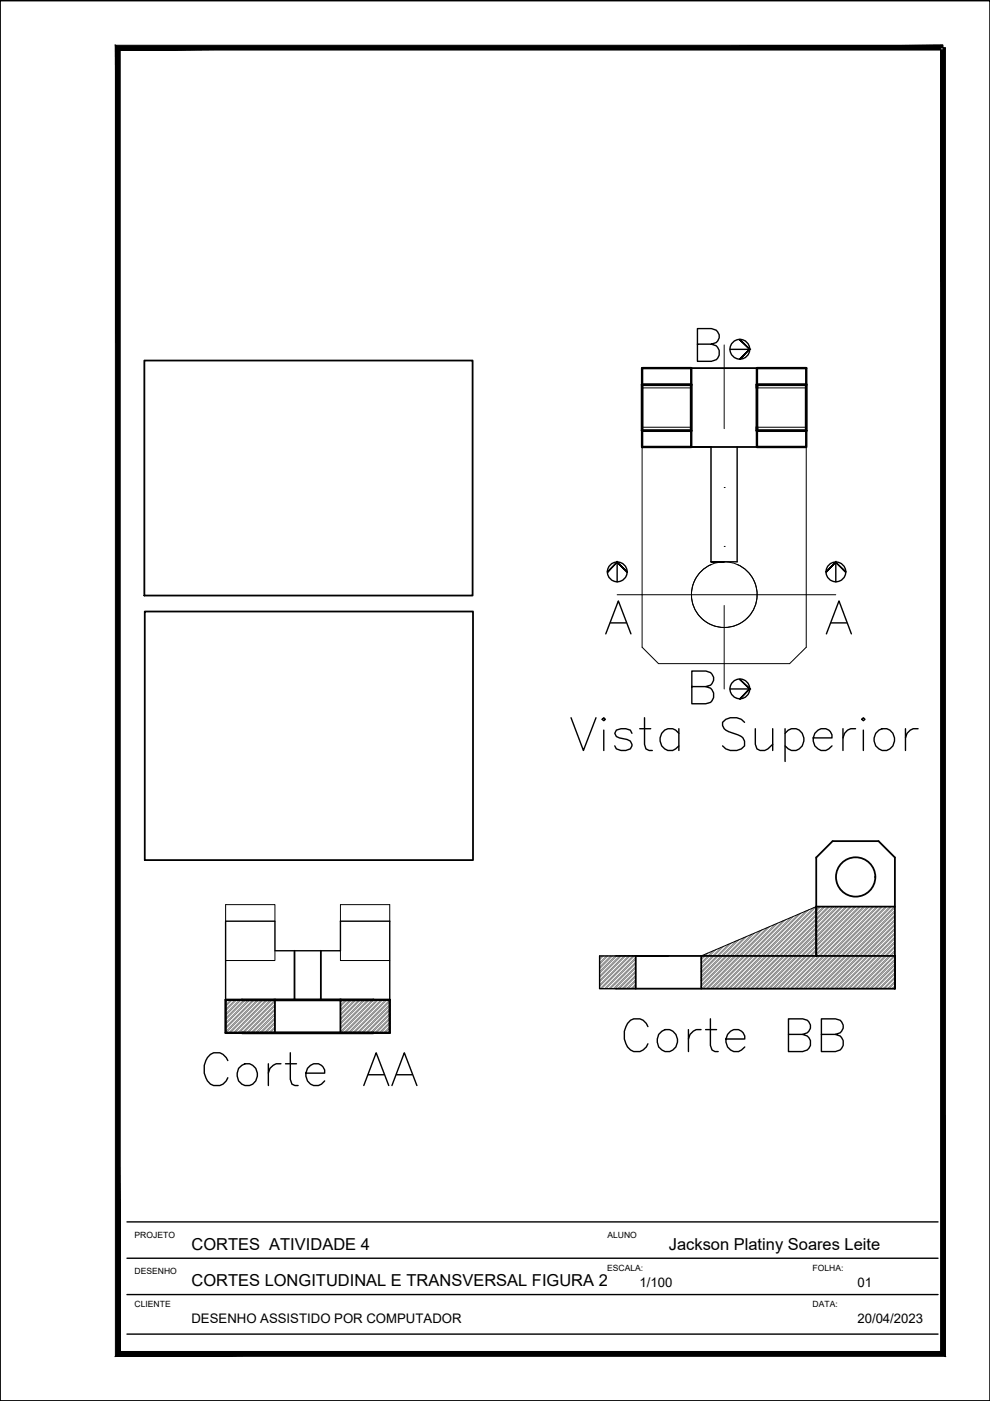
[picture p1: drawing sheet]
<svg xmlns="http://www.w3.org/2000/svg" width="210mm" height="297mm" viewBox="0 0 210 297" stroke-linecap="round" stroke-linejoin="round" font-family="sans-serif">
<!-- layer: A-PARED -->
<g fill="none" stroke="#000" stroke-width=".38">
<path d="M0 .1h209.9v296.9h-209.9zM30.6 76.4h69.6v49.9h-69.6zM146.6 78h13.9M146.6 94.8h13.9M30.7 129.7h69.6v52.7h-69.6zM173.1 192.2v10.5M189.7 192.2v-10.4l-3.4-3.5h-9.8l-3.4 3.5v10.4h16.6v10.5h-59.1M58.3 212v7M62.4 201.6v10.4M68 201.6v10.4M72.2 212v7M130.6 209.6h59.1"/>
<path d="M141.7 202.7h-6.9v6.9M148.7 202.7v6.9M189.7 202.7v6.9v-6.9"/>
<circle cx="181.4" cy="185.9" r="4.2"/>
</g>
<g fill="none" stroke="#808080" stroke-width=".21">
<path d="M155 200l-6.3 6.3M156.1 199.5l-7.4 7.4M156.7 199.2l-8 8M157.8 198.8l-9.1 9M158.3 198.5l-9.6 9.7M159.4 198.1l-10.7 10.7M160 197.9l-11.3 11.2M161.1 197.4l-12.3 12.2M161.6 197.1l-12.5 12.5M162.7 196.7l-13 12.9M163.2 196.4l-13.2 13.2M164.3 195.9l-13.6 13.7"/>
<path d="M164.9 195.7l-13.9 13.9M166 195.3l-14.4 14.3M166.5 195l-14.6 14.6M167.6 194.5l-15 15.1M168.2 194.3l-15.3 15.3M169.2 193.9l-15.7 15.7M169.8 193.6l-16 16M170.9 193.2l-16.5 16.4M171.4 192.9l-16.7 16.7M172.6 192.4l-17.2 17.2M173.1 192.9l-16.8 16.7M173.1 193.8l-15.9 15.8"/>
<path d="M173.1 199.5l-10.2 10.1M173.1 192.2l-17.4 17.4M173.1 197l-12.7 12.6M173.7 192.2l-.6 .7M174 192.2l-17.4 17.4M174.6 192.2l-1.5 1.6M174.9 192.2l-17.3 17.4M175.6 192.2l-17.4 17.4M175.9 192.2l-17.4 17.4M176.5 192.2l-17.4 17.4M176.8 192.2l-17.4 17.4M177.4 192.2l-17.3 17.4"/>
<path d="M177.8 192.2l-4.7 4.7M178.4 192.2l-17.4 17.4M178.7 192.2l-17.4 17.4M179.3 192.2l-17.4 17.4M179.6 192.2l-17.4 17.4M180.3 192.2l-7.2 7.2M180.6 192.2l-17.4 17.4M181.2 192.2l-8.1 8.1M181.5 192.2l-17.4 17.4M182.1 192.2l-17.4 17.4M182.5 192.2l-17.4 17.4M183 192.2l-17.3 17.4"/>
<path d="M183.4 192.2l-17.4 17.4M184 192.2l-17.4 17.4M184.3 192.2l-17.4 17.4M185 192.2l-17.4 17.4M185.3 192.2l-17.4 17.4M185.9 192.2l-17.4 17.4M186.2 192.2l-17.4 17.4M186.8 192.2l-10.4 10.5M187.1 192.2l-17.3 17.4M187.7 192.2l-10.4 10.5M188 192.2l-17.3 17.4M188.7 192.2l-17.4 17.4"/>
<path d="M189 192.2l-17.4 17.4M189.6 192.2l-17.3 17.4M189.7 193l-16.5 16.6M189.7 194l-15.6 15.6M189.7 194.9l-14.7 14.7M189.7 196.8l-12.8 12.8M189.7 197.7l-11.9 11.9M189.7 198.7l-10.9 10.9M189.7 199.6l-10 10M189.7 192.4l-17.1 17.2M189.7 195.2l-14.4 14.4M189.7 196.2l-13.4 13.4"/>
<path d="M189.7 197.1l-12.5 12.5M189.7 198l-11.5 11.6M189.7 199l-10.6 10.6M189.7 199.9l-9.7 9.7M189.7 195.9l-6.8 6.8M189.7 193.4l-9.3 9.3M189.7 194.3l-8.3 8.4M48 212l-.2 .2M48.3 212l-.5 .5M48.9 212l-1.1 1.1M49.2 212l-1.4 1.4M49.9 212l-2.1 2"/>
<path d="M50.2 212l-2.4 2.3M50.8 212l-3 3M51.1 212l-3.3 3.3M51.7 212l-3.9 3.9M52.1 212l-4.3 4.2M52.7 212l-4.9 4.9M53 212l-5.2 5.2M53.6 212l-5.8 5.8M53.9 212l-6.1 6.1M54.6 212l-6.8 6.7M54.9 212l-7 7M55.5 212l-7 7"/>
<path d="M55.8 212l-6.9 7M56.4 212l-6.9 7M56.7 212l-6.9 7M57.4 212l-7 7M57.7 212l-7 7M58.3 212l-6.9 7M58.3 213l-6 6M58.3 213.9l-5.1 5.1M58.3 214.8l-4.2 4.2M58.3 215.8l-3.2 3.2M58.3 216.7l-2.3 2.3M58.3 217.7l-1.3 1.3"/>
<path d="M58.3 212.3l-6.7 6.7M58.3 213.3l-5.7 5.7M58.3 214.2l-4.7 4.8M58.3 215.2l-3.8 3.8M58.3 216.1l-2.9 2.9M58.3 217l-2 2M58.3 218l-1 1M72.3 212l-.1 .2M72.7 212l-.5 .5M73.3 212l-1.1 1.1M73.6 212l-1.4 1.4M74.3 212l-2.1 2"/>
<path d="M74.5 212l-2.3 2.4M75.2 212l-3 3M75.5 212l-3.3 3.3M76.1 212l-3.9 3.9M76.4 212l-4.2 4.2M77 212l-4.8 4.9M77.4 212l-5.2 5.2M78 212l-5.8 5.8M78.3 212l-6.1 6.1M79 212l-6.8 6.7M79.2 212l-6.9 7M79.9 212l-7 7"/>
<path d="M80.2 212l-7 7M80.8 212l-7 7M81.1 212l-6.9 7M81.7 212l-6.9 7M82 212l-6.9 7M82.6 212l-6.9 7M82.6 213l-5.9 6M82.6 213.9l-5 5.1M82.6 214.9l-4.1 4.1M82.6 215.8l-3.1 3.2M82.6 216.7l-2.2 2.3M82.6 217.7l-1.2 1.3"/>
<path d="M82.6 212.4l-6.6 6.6M82.6 213.3l-5.6 5.7M82.6 214.2l-4.7 4.8M82.6 215.2l-3.7 3.8M82.6 216.1l-2.8 2.9M82.6 217l-1.9 2M82.6 218l-.9 1M127.6 202.7l-.5 .5M127.9 202.7l-.8 .8M128.6 202.7l-1.5 1.4M128.9 202.7l-1.8 1.8M129.5 202.7l-2.4 2.3"/>
<path d="M129.8 202.7l-2.7 2.7M130.4 202.7l-3.3 3.3M130.8 202.7l-3.7 3.6M131.4 202.7l-4.3 4.3M131.7 202.7l-4.6 4.5M132.3 202.7l-5.2 5.2M132.6 202.7l-5.5 5.5M133.3 202.7l-6.2 6.1M133.6 202.7l-6.5 6.4M134.2 202.7l-6.9 6.9M134.5 202.7l-6.9 6.9M134.8 203l-6.6 6.6"/>
<path d="M134.8 204l-5.7 5.6M134.8 204.9l-4.8 4.7M134.8 203.4l-6.3 6.2M134.8 204.3l-5.4 5.3M134.8 205.2l-4.5 4.4M134.8 205.9l-3.8 3.7M134.8 206.8l-2.9 2.8M134.8 207.7l-2 1.9M134.8 208.6l-1 1M134.8 209.6h-.1M134.8 206.1l-3.5 3.5M134.8 207.1l-2.6 2.5"/>
<path d="M134.8 208l-1.6 1.6M134.8 209l-.7 .6M149.6 202.3l-.9 .9M150.1 202l-1.4 1.5M151.2 201.6l-2.5 2.5M151.8 201.4l-3.1 3M152.9 200.9l-4.2 4.1M153.4 200.6l-4.7 4.7M154.5 200.2l-5.8 5.8M173.1 200.4l-9.3 9.2M176.4 202.7l-7 6.9M177.3 202.7l-7 6.9"/>
<path d="M180.5 202.7l-7 6.9M181.4 202.7l-7 6.9M183 202.7l-7 6.9M188 202.7l-7 6.9M189.5 202.7l-7 6.9M189.7 200.6l-9 9M189.7 201.5l-8.1 8.1M189.7 203.4l-6.2 6.2M189.7 204.3l-5.3 5.3M189.7 205.2l-4.3 4.4M189.7 206.2l-3.4 3.4M189.7 207.1l-2.5 2.5"/>
<path d="M189.7 208.1l-1.5 1.5M189.7 209l-.6 .6M189.7 201.8l-7.8 7.8M189.7 202.7l-6.8 6.9M189.7 203.7l-5.9 5.9M189.7 204.6l-5 5M189.7 205.6l-4 4M189.7 206.5l-3.1 3.1M189.7 207.4l-2.2 2.2M189.7 208.4l-1.2 1.2M189.7 209.3l-.3 .3M189.7 202.4l-.2 .3"/>
<path d="M189.7 200.9l-1.8 1.8"/>
</g>
<path d="M136.1 81.6h10.5v9.7h-10.5zM160.5 81.6h10.4v9.7h-10.4zM51.3 219h27.9M51.3 212h27.9" fill="none" stroke="#000" stroke-width=".59"/>
<!-- layer: A-MOBILIA -->
<path d="M136.1 91.3v3.5h10.5v-3.5M136.1 81.6v-3.6h10.5v3.6M160.5 91.3v3.5h10.4v-3.5M160.5 81.6v-3.6h10.4v3.6M51.3 212h-3.5v7M79.2 212h3.4v7" fill="none" stroke="#000" stroke-width=".51"/>
<!-- layer: A-MURETA -->
<path d="M150.7 94.8v24.3M156.3 94.8v24.3h-5.6h2.8M47.8 212v-16.7h10.5v6.3h13.9v-6.3h10.4v16.7M130.6 202.7h-3.5v6.9h3.5" fill="none" stroke="#000" stroke-width=".3"/>
<!-- layer: A-JANELA -->
<path d="M47.8 195.3v-3.5h10.5v3.5M72.2 195.3v-3.5h10.4v3.5" fill="none" stroke="#000" stroke-width=".21"/>
<!-- layer: A-PROJECAO -->
<path d="M153.5 73.1v17.8M136.1 82.2h10.5M136.1 90.6h10.5M160.5 82.2h10.4M160.5 90.6h10.4M153.5 103.4h.1M153.5 115.9h.1M130.9 126.1h46.3M153.5 128.4v17.7M58.3 201.6v2.1h-10.5M72.2 201.6v2.1h10.4" fill="none" stroke="#000" stroke-width=".21"/>
<!-- layer: A-PORTA -->
<g fill="none" stroke="#000" stroke-width=".21">
<path d="M136.1 94.8v42.4l3.5 3.5h27.8l3.5-3.5v-42.4M156.3 119.7a7 7 0 0 1 2.8 10.6 7 7 0 0 1-11 .1 7 7 0 0 1 2.7-10.7M173.1 192.2l-24.4 10.5"/>
<circle cx="153.6" cy="126.1" r="7"/>
</g>
<!-- layer: AP-LEGEN -->
<g fill="none" stroke="#000" stroke-width=".3">
<path d="M154.8 74.1h4.1M130.9 119.2v4.2M177.2 119.2v4.2M154.8 146.1h4.1M26.9 259.1h172M26.9 274.5h172M26.9 266.8h172M26.9 282.9h172"/>
<circle cx="156.9" cy="74" r="2.1"/>
<circle cx="130.9" cy="121.2" r="2.1"/>
<circle cx="177.2" cy="121.2" r="2.1"/>
<circle cx="156.9" cy="146.1" r="2.1"/>
</g>
<g fill="#000" stroke="#000" stroke-width=".21">
<path d="M156.9 71.9l-.1 .1 2.2 2.1zM156.8 72l2.2 2.1h-.2zM158.8 74.1l-1.9 2.1 2.1-2.1zM158.8 74.1l-1.9 2.1-.1-.1z"/>
<path d="M130.9 119.1l-2.2 2.1 .1 .2zM130.9 119.1v.2l-2.1 2.1zM130.9 119.1v.2l2.1 1.9zM130.9 119.3l2.1 1.9-.1 .2z"/>
<path d="M175 121.2l.2 .2 2-2.3zM177.2 119.1v.2l-2 2.1zM177.2 119.1v.2l2.1 1.9zM177.2 119.3l2.1 1.9-.1 .2z"/>
<path d="M156.9 144h-.1l2.2 2.1zM156.8 144l2.2 2.1h-.2zM158.8 146.1l-1.9 2.1 2.1-2.1zM158.8 146.1l-1.9 2.1h-.1z"/>
</g>
<!-- layer: A-TEXTO -->
<path d="M147.9 73h2.9l1-.4a1.62 1.62 0 0 0 0-2.6l-1-.3h-2.9v6.9h2.9l1-.3a1.85 1.85 0 0 0 .7-2 1.85 1.85 0 0 0-1.7-1.3M128.4 134.4l2.7-7 2.7 7M129.5 132.1h3.3M175.2 134.4l2.7-7 2.6 7M176.2 132.1h3.3M146.7 145.6h2.9l1.1-.3a1.67 1.67 0 0 0 0-2.7l-1.1-.3h-2.9v6.9h2.9a1.82 1.82 0 0 0 1.8-1.8 1.82 1.82 0 0 0-1.8-1.8" fill="none" stroke="#000" stroke-width=".3"/>
<!-- layer: A-PARED -->
<path d="M25.5 10.6h174.4v-1zM24.5 9.6h175.4l-174.4 1zM24.5 9.6l1 276.9v-275.9zM24.5 9.6l1 276.9-1 1.1zM25.5 286.5l-1 1.1 174.9-1.1zM24.5 287.6l174.9-1.1 1 1.1zM199.4 10.1v276.4l1 1.1zM199.4 10.1h1v277.5z" fill="#000" stroke="#000" stroke-width=".21"/>
<text font-size="14.1" x="119.9" y="162.6">Vista Superior</text>
<text font-size="11.5" x="42" y="231.4">Corte AA</text>
<text font-size="11" x="131.2" y="224">Corte BB</text>
<g font-size="3.5">
<text x="40.6" y="265">CORTES ATIVIDADE 4</text>
<text x="141.8" y="265">Jackson Platiny Soares Leite</text>
<text x="40.6" y="272.7">CORTES LONGITUDINAL E TRANSVERSAL FIGURA 2</text>
</g>
<g font-size="2.8">
<text x="135.6" y="272.9">1/100</text>
<text x="181.8" y="272.9">01</text>
<text x="40.6" y="280.6">DESENHO ASSISTIDO POR COMPUTADOR</text>
<text x="181.8" y="280.6">20/04/2023</text>
</g>
<g font-size="1.8">
<text x="28.5" y="262.5">PROJETO</text>
<text x="128.8" y="262.5">ALUNO</text>
<text x="128.7" y="269.4">ESCALA:</text>
<text x="172.3" y="269.4">FOLHA:</text>
<text x="28.5" y="270.2">DESENHO</text>
<text x="28.5" y="277.1">CLIENTE</text>
<text x="172.3" y="277.1">DATA:</text>
</g>
</svg>
